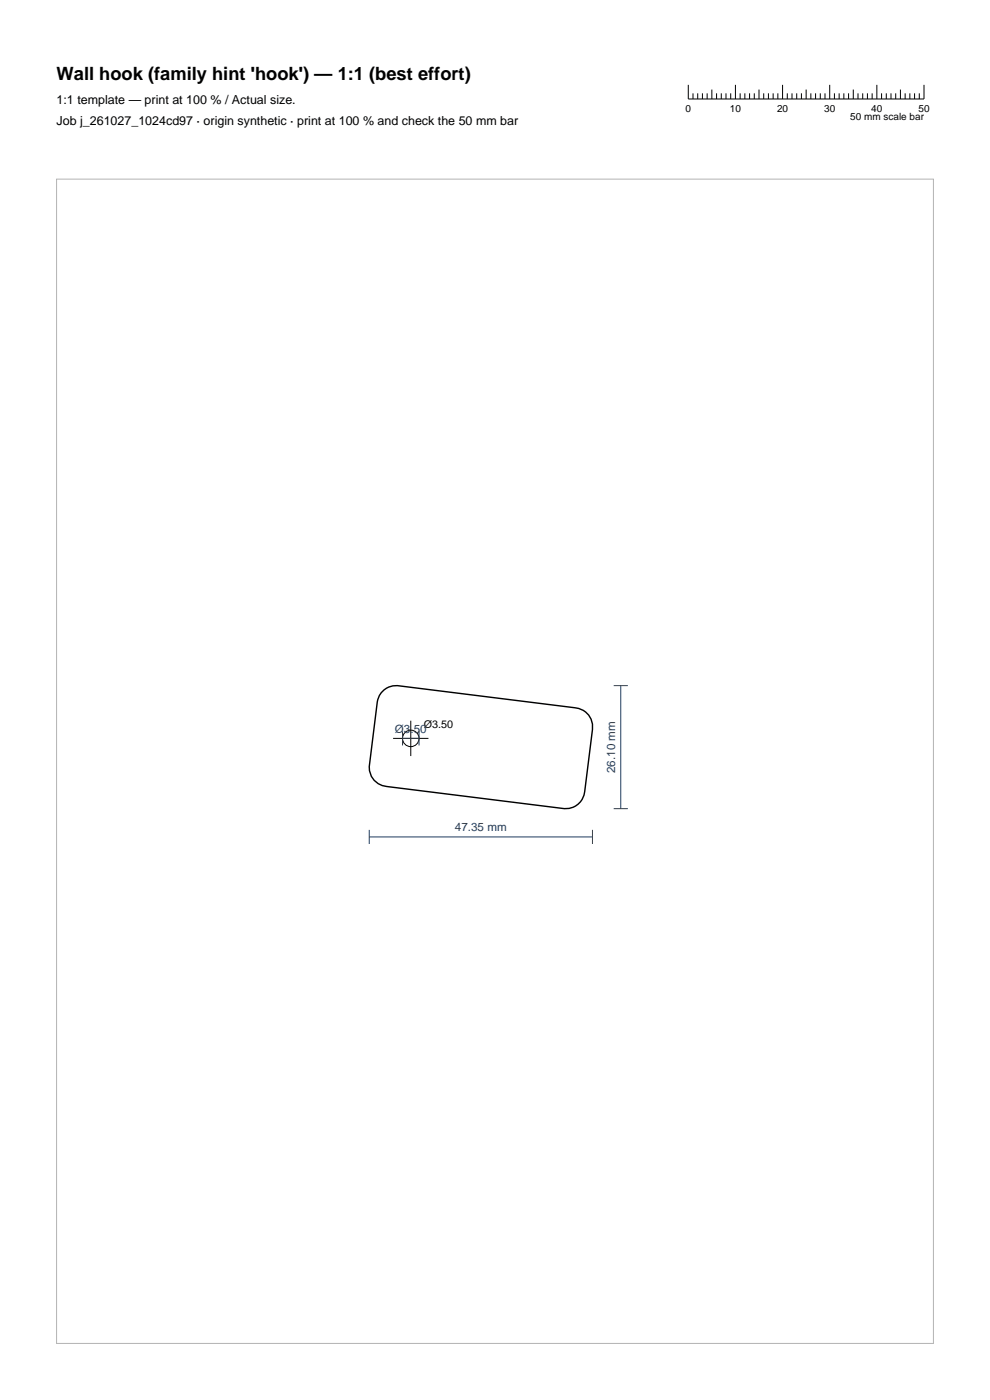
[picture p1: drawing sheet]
<svg xmlns="http://www.w3.org/2000/svg" width="210mm" height="297mm" viewBox="0 0 210 297" stroke-linecap="round" stroke-linejoin="round" font-family="sans-serif">
<g fill="none" stroke="#000" stroke-width=".21">
<path d="M146 18v3h50v-3M147 19.8v1.2M148 19.8v1.2M149 19.8v1.2M150 19.8v1.2M151 19v2M152 19.8v1.2M153 19.8v1.2M154 19.8v1.2M155 19.8v1.2M156 18v3M157 19.8v1.2"/>
<path d="M158 19.8v1.2M159 19.8v1.2M160 19.8v1.2M161 19v2M162 19.8v1.2M163 19.8v1.2M164 19.8v1.2M165 19.8v1.2M166 18v3M167 19.8v1.2M168 19.8v1.2M169 19.8v1.2"/>
<path d="M170 19.8v1.2M171 19v2M172 19.8v1.2M173 19.8v1.2M174 19.8v1.2M175 19.8v1.2M176 18v3M177 19.8v1.2M178 19.8v1.2M179 19.8v1.2M180 19.8v1.2M181 19v2"/>
<path d="M182 19.8v1.2M183 19.8v1.2M184 19.8v1.2M185 19.8v1.2M186 18v3M187 19.8v1.2M188 19.8v1.2M189 19.8v1.2M190 19.8v1.2M191 19v2M192 19.8v1.2M193 19.8v1.2"/>
<path d="M194 19.8v1.2M195 19.8v1.2M83.4 156.6h7.5M87.1 152.9v7.5"/>
<circle cx="87.1" cy="156.6" r="1.75"/>
</g>
<path d="M80.9 146.9a4 4 0 0 1 3.4-1.5l37.7 4.8a4 4 0 0 1 3.7 4.6l-1.7 13.2a4 4 0 0 1-4.3 3.6l-37.7-4.7a4 4 0 0 1-3.7-4.2l1.7-13.8 .5-1.3z" fill="none" stroke="#000" stroke-width=".3"/>
<path d="M85.4 156.6h3.5M85.4 155.1v3M88.9 155.1v3M130.2 145.4h3M131.7 145.4v26.2M78.3 177.6h47.4M78.3 176v3M125.7 176v3M130.2 171.6h3" fill="none" stroke="#1f3b5e" stroke-width=".21"/>
<path d="M12 38h186v247h-186z" fill="none" stroke="#b3b3b3" stroke-width=".21"/>
<text font-size="3.9" x="12" y="17">Wall hook (family hint 'hook') — 1:1 (best effort)</text>
<g font-size="2.6">
<text x="12" y="22">1:1 template — print at 100 % / Actual size.</text>
<text x="12" y="26.5">Job j_261027_1024cd97 · origin synthetic · print at 100 % and check the 50 mm bar</text>
</g>
<g font-size="2.5" fill="#1f3b5e">
<text x="83.8" y="155.4">Ø3.50</text>
<text x="130.5" y="164" transform="rotate(-90 130.5 164)">26.10 mm</text>
<text x="96.5" y="176.4">47.35 mm</text>
</g>
<text font-size="2.3" x="89.9" y="154.4">Ø3.50</text>
<g font-size="2.1">
<text x="145.4" y="23.8">0</text>
<text x="154.8" y="23.8">10</text>
<text x="164.8" y="23.8">20</text>
<text x="174.8" y="23.8">30</text>
<text x="184.8" y="23.8">40</text>
<text x="194.8" y="23.8">50</text>
<text x="180.4" y="25.5">50 mm scale bar</text>
</g>
</svg>
